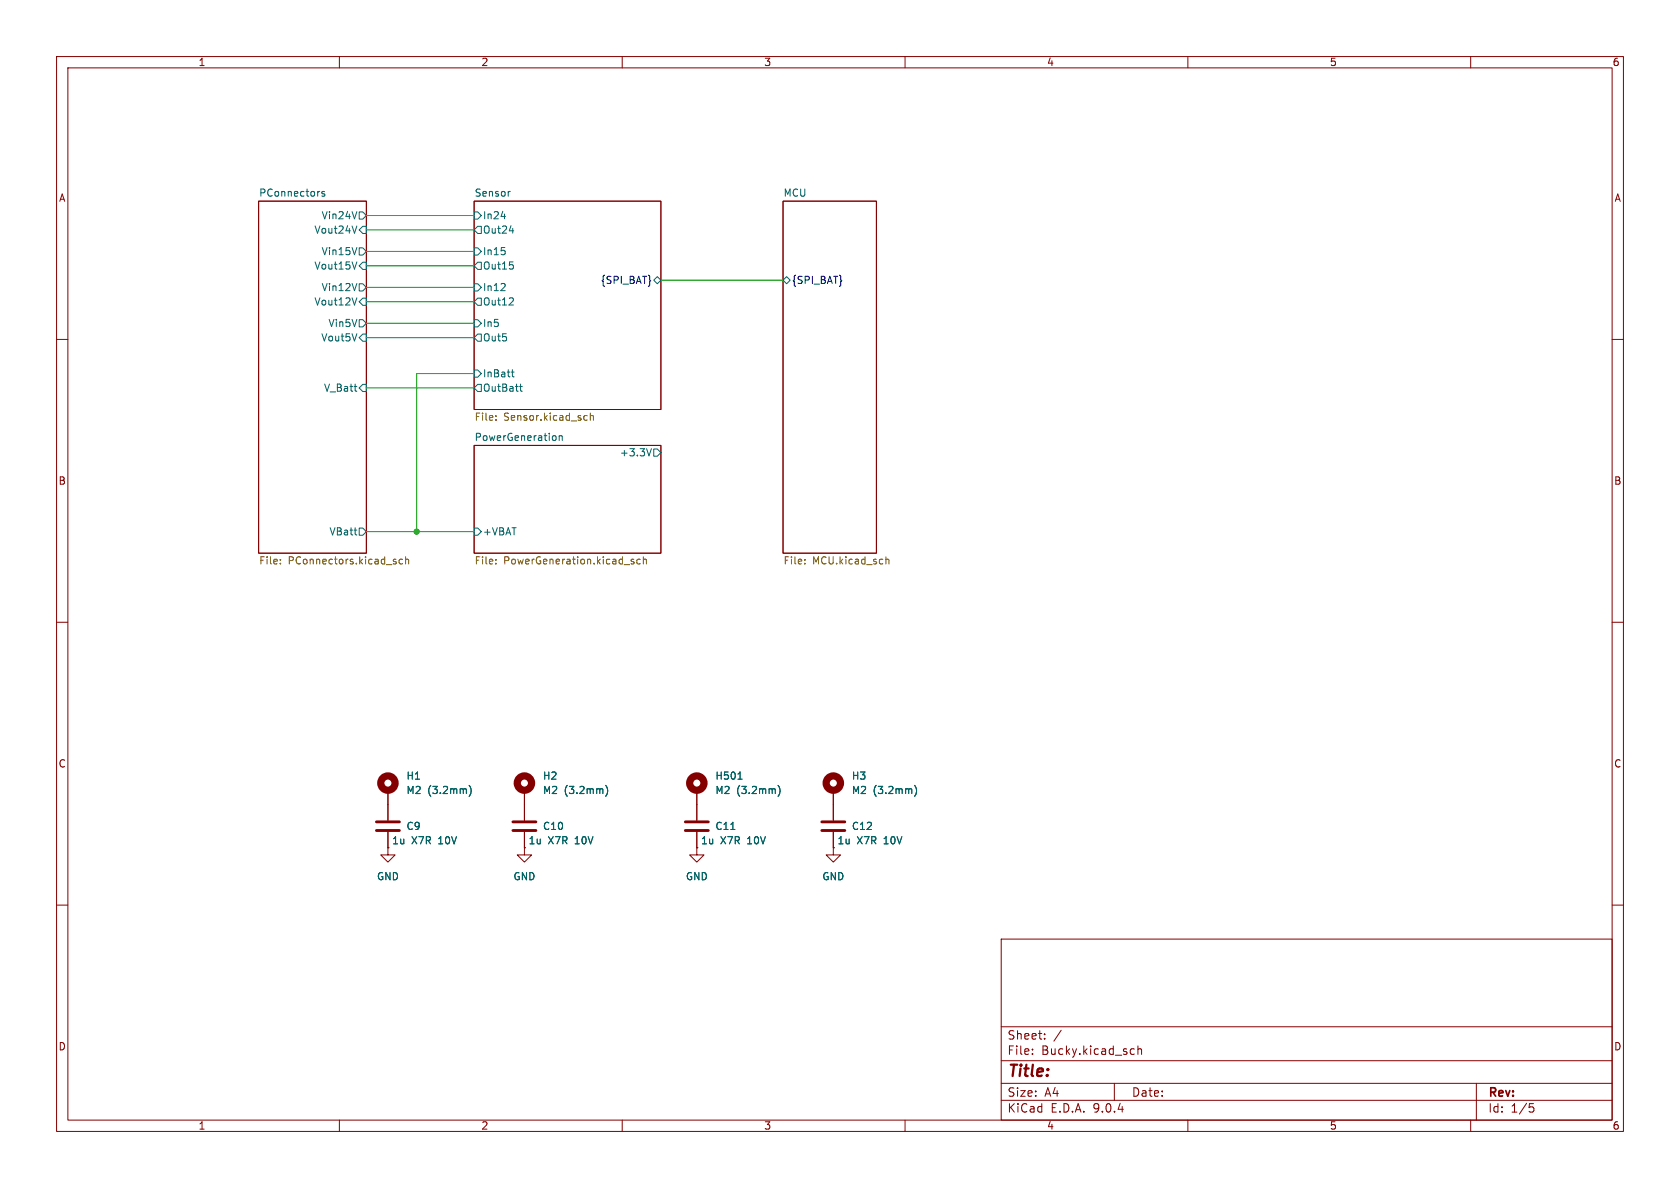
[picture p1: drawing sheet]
(kicad_sch
 (version 20250114)
 (generator "eeschema")
 (generator_version "9.0")
 (paper "A4")
 (lib_symbols
  (symbol "Device:C"
   (pin_numbers (hide yes))
   (pin_names
    (offset 0.254)) (exclude_from_sim no) (in_bom yes) (on_board yes)
   (property "Reference" "C" (at 0.635 2.54 0) (effects (font (size 1.27 1.27)) (justify left)))
   (property "Value" "C" (at 0.635 -2.54 0) (effects (font (size 1.27 1.27)) (justify left)))
   (property "Footprint" "" (at 0.9652 -3.81 0) (effects (font (size 1.27 1.27)) (hide yes)))
   (property "Datasheet" "~" (at 0 0 0) (effects (font (size 1.27 1.27)) (hide yes)))
   (property "Description" "Unpolarized capacitor" (at 0 0 0) (effects (font (size 1.27 1.27)) (hide yes)))
   (symbol "C_0_1"
    (polyline (pts (xy -2.032 0.762) (xy 2.032 0.762)) (stroke (width 0.508) (type default)) (fill (type none)))
    (polyline (pts (xy -2.032 -0.762) (xy 2.032 -0.762)) (stroke (width 0.508) (type default)) (fill (type none))))
   (symbol "C_1_1"
    (pin passive line (at 0 3.81 270) (length 2.794) (name "~" (effects (font (size 1.27 1.27)))) (number "1" (effects (font (size 1.27 1.27)))))
    (pin passive line (at 0 -3.81 90) (length 2.794) (name "~" (effects (font (size 1.27 1.27)))) (number "2" (effects (font (size 1.27 1.27))))))
   (embedded_fonts no))
  (symbol "Mechanical:MountingHole_Pad"
   (pin_numbers (hide yes))
   (pin_names
    (offset 1.016) (hide yes)) (exclude_from_sim no) (in_bom no) (on_board yes)
   (property "Reference" "H" (at 0 6.35 0) (effects (font (size 1.27 1.27))))
   (property "Value" "MountingHole_Pad" (at 0 4.445 0) (effects (font (size 1.27 1.27))))
   (property "Footprint" "" (at 0 0 0) (effects (font (size 1.27 1.27)) (hide yes)))
   (property "Datasheet" "~" (at 0 0 0) (effects (font (size 1.27 1.27)) (hide yes)))
   (property "Description" "Mounting Hole with connection" (at 0 0 0) (effects (font (size 1.27 1.27)) (hide yes)))
   (symbol "MountingHole_Pad_0_1"
    (circle (center 0 1.27) (radius 1.27) (stroke (width 1.27) (type default)) (fill (type none))))
   (symbol "MountingHole_Pad_1_1"
    (pin input line (at 0 -2.54 90) (length 2.54) (name "1" (effects (font (size 1.27 1.27)))) (number "1" (effects (font (size 1.27 1.27))))))
   (embedded_fonts no))
  (symbol "power:GND"
   (power)
   (pin_numbers (hide yes))
   (pin_names
    (offset 0) (hide yes)) (exclude_from_sim no) (in_bom yes) (on_board yes)
   (property "Reference" "#PWR" (at 0 -6.35 0) (effects (font (size 1.27 1.27)) (hide yes)))
   (property "Value" "GND" (at 0 -3.81 0) (effects (font (size 1.27 1.27))))
   (property "Footprint" "" (at 0 0 0) (effects (font (size 1.27 1.27)) (hide yes)))
   (property "Datasheet" "" (at 0 0 0) (effects (font (size 1.27 1.27)) (hide yes)))
   (property "Description" "Power symbol creates a global label with name \"GND\" , ground" (at 0 0 0) (effects (font (size 1.27 1.27)) (hide yes)))
   (symbol "GND_0_1"
    (polyline (pts (xy 0 0) (xy 0 -1.27) (xy 1.27 -1.27) (xy 0 -2.54) (xy -1.27 -1.27) (xy 0 -1.27)) (stroke (width 0) (type default)) (fill (type none))))
   (symbol "GND_1_1"
    (pin power_in line (at 0 0 270) (length 0) (name "~" (effects (font (size 1.27 1.27)))) (number "1" (effects (font (size 1.27 1.27))))))
   (embedded_fonts no)))
 (junction
  (at 73.66 93.98)
  (diameter 0)
  (color 0 0 0 0))
 (wire
  (pts (xy 64.77 68.58) (xy 83.82 68.58))
  (stroke (width 0) (type default)))
 (wire
  (pts (xy 64.77 57.15) (xy 83.82 57.15))
  (stroke (width 0) (type default)))
 (wire
  (pts (xy 64.77 59.69) (xy 83.82 59.69))
  (stroke (width 0) (type default)))
 (wire
  (pts (xy 73.66 66.04) (xy 83.82 66.04))
  (stroke (width 0) (type default)))
 (wire
  (pts (xy 64.77 38.1) (xy 83.82 38.1))
  (stroke (width 0) (type default)))
 (wire
  (pts (xy 64.77 44.45) (xy 83.82 44.45))
  (stroke (width 0) (type default)))
 (wire
  (pts (xy 116.84 49.53) (xy 138.43 49.53))
  (stroke (width 0) (type default)))
 (wire
  (pts (xy 64.77 46.99) (xy 83.82 46.99))
  (stroke (width 0) (type default)))
 (wire
  (pts (xy 64.77 53.34) (xy 83.82 53.34))
  (stroke (width 0) (type default)))
 (wire
  (pts (xy 64.77 40.64) (xy 83.82 40.64))
  (stroke (width 0) (type default)))
 (wire
  (pts (xy 73.66 93.98) (xy 83.82 93.98))
  (stroke (width 0) (type default)))
 (wire
  (pts (xy 73.66 93.98) (xy 73.66 66.04))
  (stroke (width 0) (type default)))
 (wire
  (pts (xy 64.77 93.98) (xy 73.66 93.98))
  (stroke (width 0) (type default)))
 (wire
  (pts (xy 64.77 50.8) (xy 83.82 50.8))
  (stroke (width 0) (type default)))
 (symbol
  (lib_id "Mechanical:MountingHole_Pad")
  (at 92.71 139.7 0)
  (unit 1)
  (exclude_from_sim no)
  (in_bom no)
  (on_board yes)
  (dnp no)
  (fields_autoplaced yes)
  (property "Reference" "H2" (at 95.885 137.1599 0) (effects (font (size 1.27 1.27)) (justify left)))
  (property "Value" "M2 (3.2mm)" (at 95.885 139.6999 0) (effects (font (size 1.27 1.27)) (justify left)))
  (property "Footprint" "MountingHole:MountingHole_2.2mm_M2_Pad_Via" (at 92.71 139.7 0) (effects (font (size 1.27 1.27)) (hide yes)))
  (property "Datasheet" "~" (at 92.71 139.7 0) (effects (font (size 1.27 1.27)) (hide yes)))
  (property "Description" "" (at 92.71 139.7 0) (effects (font (size 1.27 1.27)) (hide yes)))
  (pin "1"))
 (symbol
  (lib_id "Device:C")
  (at 147.32 146.05 0)
  (unit 1)
  (exclude_from_sim no)
  (in_bom yes)
  (on_board yes)
  (dnp no)
  (property "Reference" "C12" (at 150.495 146.05 0) (effects (font (size 1.27 1.27)) (justify left)))
  (property "Value" "1u X7R 10V" (at 147.955 148.59 0) (effects (font (size 1.27 1.27)) (justify left)))
  (property "Footprint" "0_capacitor_smd:C_0402_1005_DensityHigh" (at 148.2852 149.86 0) (effects (font (size 1.27 1.27)) (hide yes)))
  (property "Datasheet" "https://search.murata.co.jp/Ceramy/image/img/A01X/G101/ENG/GRM155Z71A105KE01-01A.pdf" (at 147.32 146.05 0) (effects (font (size 1.27 1.27)) (hide yes)))
  (property "Description" "1 µF ±10% 10V Ceramic Capacitor X7R 0402 (1005 Metric)" (at 147.32 146.05 0) (effects (font (size 1.27 1.27)) (hide yes)))
  (property "Manufacturer" "Murata Electronics" (at 147.32 146.05 0) (effects (font (size 1.27 1.27)) (hide yes)))
  (property "Manufacturer Part Number" "GRM155Z71A105KE01J" (at 147.32 146.05 0) (effects (font (size 1.27 1.27)) (hide yes)))
  (property "Supplier 1" "Digikey" (at 147.32 146.05 0) (effects (font (size 1.27 1.27)) (hide yes)))
  (property "Supplier Part Number 1" "490-GRM155Z71A105KE01JCT-ND" (at 147.32 146.05 0) (effects (font (size 1.27 1.27)) (hide yes)))
  (pin "1")
  (pin "2"))
 (symbol
  (lib_id "power:GND")
  (at 147.32 149.86 0)
  (unit 1)
  (exclude_from_sim no)
  (in_bom yes)
  (on_board yes)
  (dnp no)
  (fields_autoplaced yes)
  (property "Reference" "#PWR024" (at 147.32 156.21 0) (effects (font (size 1.27 1.27)) (hide yes)))
  (property "Value" "GND" (at 147.32 154.94 0) (effects (font (size 1.27 1.27))))
  (property "Footprint" "" (at 147.32 149.86 0) (effects (font (size 1.27 1.27)) (hide yes)))
  (property "Datasheet" "" (at 147.32 149.86 0) (effects (font (size 1.27 1.27)) (hide yes)))
  (property "Description" "Power symbol creates a global label with name \"GND\" , ground" (at 147.32 149.86 0) (effects (font (size 1.27 1.27)) (hide yes)))
  (pin "1"))
 (symbol
  (lib_id "power:GND")
  (at 68.58 149.86 0)
  (unit 1)
  (exclude_from_sim no)
  (in_bom yes)
  (on_board yes)
  (dnp no)
  (fields_autoplaced yes)
  (property "Reference" "#PWR021" (at 68.58 156.21 0) (effects (font (size 1.27 1.27)) (hide yes)))
  (property "Value" "GND" (at 68.58 154.94 0) (effects (font (size 1.27 1.27))))
  (property "Footprint" "" (at 68.58 149.86 0) (effects (font (size 1.27 1.27)) (hide yes)))
  (property "Datasheet" "" (at 68.58 149.86 0) (effects (font (size 1.27 1.27)) (hide yes)))
  (property "Description" "Power symbol creates a global label with name \"GND\" , ground" (at 68.58 149.86 0) (effects (font (size 1.27 1.27)) (hide yes)))
  (pin "1"))
 (symbol
  (lib_id "Device:C")
  (at 123.19 146.05 0)
  (unit 1)
  (exclude_from_sim no)
  (in_bom yes)
  (on_board yes)
  (dnp no)
  (property "Reference" "C11" (at 126.365 146.05 0) (effects (font (size 1.27 1.27)) (justify left)))
  (property "Value" "1u X7R 10V" (at 123.825 148.59 0) (effects (font (size 1.27 1.27)) (justify left)))
  (property "Footprint" "0_capacitor_smd:C_0402_1005_DensityHigh" (at 124.1552 149.86 0) (effects (font (size 1.27 1.27)) (hide yes)))
  (property "Datasheet" "https://search.murata.co.jp/Ceramy/image/img/A01X/G101/ENG/GRM155Z71A105KE01-01A.pdf" (at 123.19 146.05 0) (effects (font (size 1.27 1.27)) (hide yes)))
  (property "Description" "1 µF ±10% 10V Ceramic Capacitor X7R 0402 (1005 Metric)" (at 123.19 146.05 0) (effects (font (size 1.27 1.27)) (hide yes)))
  (property "Manufacturer" "Murata Electronics" (at 123.19 146.05 0) (effects (font (size 1.27 1.27)) (hide yes)))
  (property "Manufacturer Part Number" "GRM155Z71A105KE01J" (at 123.19 146.05 0) (effects (font (size 1.27 1.27)) (hide yes)))
  (property "Supplier 1" "Digikey" (at 123.19 146.05 0) (effects (font (size 1.27 1.27)) (hide yes)))
  (property "Supplier Part Number 1" "490-GRM155Z71A105KE01JCT-ND" (at 123.19 146.05 0) (effects (font (size 1.27 1.27)) (hide yes)))
  (pin "1")
  (pin "2"))
 (symbol
  (lib_id "Device:C")
  (at 68.58 146.05 0)
  (unit 1)
  (exclude_from_sim no)
  (in_bom yes)
  (on_board yes)
  (dnp no)
  (property "Reference" "C9" (at 71.755 146.05 0) (effects (font (size 1.27 1.27)) (justify left)))
  (property "Value" "1u X7R 10V" (at 69.215 148.59 0) (effects (font (size 1.27 1.27)) (justify left)))
  (property "Footprint" "0_capacitor_smd:C_0402_1005_DensityHigh" (at 69.5452 149.86 0) (effects (font (size 1.27 1.27)) (hide yes)))
  (property "Datasheet" "https://search.murata.co.jp/Ceramy/image/img/A01X/G101/ENG/GRM155Z71A105KE01-01A.pdf" (at 68.58 146.05 0) (effects (font (size 1.27 1.27)) (hide yes)))
  (property "Description" "1 µF ±10% 10V Ceramic Capacitor X7R 0402 (1005 Metric)" (at 68.58 146.05 0) (effects (font (size 1.27 1.27)) (hide yes)))
  (property "Manufacturer" "Murata Electronics" (at 68.58 146.05 0) (effects (font (size 1.27 1.27)) (hide yes)))
  (property "Manufacturer Part Number" "GRM155Z71A105KE01J" (at 68.58 146.05 0) (effects (font (size 1.27 1.27)) (hide yes)))
  (property "Supplier 1" "Digikey" (at 68.58 146.05 0) (effects (font (size 1.27 1.27)) (hide yes)))
  (property "Supplier Part Number 1" "490-GRM155Z71A105KE01JCT-ND" (at 68.58 146.05 0) (effects (font (size 1.27 1.27)) (hide yes)))
  (pin "1")
  (pin "2"))
 (symbol
  (lib_id "Mechanical:MountingHole_Pad")
  (at 147.32 139.7 0)
  (unit 1)
  (exclude_from_sim no)
  (in_bom no)
  (on_board yes)
  (dnp no)
  (fields_autoplaced yes)
  (property "Reference" "H3" (at 150.495 137.1599 0) (effects (font (size 1.27 1.27)) (justify left)))
  (property "Value" "M2 (3.2mm)" (at 150.495 139.6999 0) (effects (font (size 1.27 1.27)) (justify left)))
  (property "Footprint" "MountingHole:MountingHole_2.2mm_M2_Pad_Via" (at 147.32 139.7 0) (effects (font (size 1.27 1.27)) (hide yes)))
  (property "Datasheet" "~" (at 147.32 139.7 0) (effects (font (size 1.27 1.27)) (hide yes)))
  (property "Description" "" (at 147.32 139.7 0) (effects (font (size 1.27 1.27)) (hide yes)))
  (pin "1"))
 (symbol
  (lib_id "Mechanical:MountingHole_Pad")
  (at 123.19 139.7 0)
  (unit 1)
  (exclude_from_sim no)
  (in_bom no)
  (on_board yes)
  (dnp no)
  (fields_autoplaced yes)
  (property "Reference" "H501" (at 126.365 137.1599 0) (effects (font (size 1.27 1.27)) (justify left)))
  (property "Value" "M2 (3.2mm)" (at 126.365 139.6999 0) (effects (font (size 1.27 1.27)) (justify left)))
  (property "Footprint" "MountingHole:MountingHole_2.2mm_M2_Pad_Via" (at 123.19 139.7 0) (effects (font (size 1.27 1.27)) (hide yes)))
  (property "Datasheet" "~" (at 123.19 139.7 0) (effects (font (size 1.27 1.27)) (hide yes)))
  (property "Description" "" (at 123.19 139.7 0) (effects (font (size 1.27 1.27)) (hide yes)))
  (pin "1"))
 (symbol
  (lib_id "power:GND")
  (at 92.71 149.86 0)
  (unit 1)
  (exclude_from_sim no)
  (in_bom yes)
  (on_board yes)
  (dnp no)
  (fields_autoplaced yes)
  (property "Reference" "#PWR022" (at 92.71 156.21 0) (effects (font (size 1.27 1.27)) (hide yes)))
  (property "Value" "GND" (at 92.71 154.94 0) (effects (font (size 1.27 1.27))))
  (property "Footprint" "" (at 92.71 149.86 0) (effects (font (size 1.27 1.27)) (hide yes)))
  (property "Datasheet" "" (at 92.71 149.86 0) (effects (font (size 1.27 1.27)) (hide yes)))
  (property "Description" "Power symbol creates a global label with name \"GND\" , ground" (at 92.71 149.86 0) (effects (font (size 1.27 1.27)) (hide yes)))
  (pin "1"))
 (symbol
  (lib_id "Mechanical:MountingHole_Pad")
  (at 68.58 139.7 0)
  (unit 1)
  (exclude_from_sim no)
  (in_bom no)
  (on_board yes)
  (dnp no)
  (fields_autoplaced yes)
  (property "Reference" "H1" (at 71.755 137.1599 0) (effects (font (size 1.27 1.27)) (justify left)))
  (property "Value" "M2 (3.2mm)" (at 71.755 139.6999 0) (effects (font (size 1.27 1.27)) (justify left)))
  (property "Footprint" "MountingHole:MountingHole_2.2mm_M2_Pad_Via" (at 68.58 139.7 0) (effects (font (size 1.27 1.27)) (hide yes)))
  (property "Datasheet" "~" (at 68.58 139.7 0) (effects (font (size 1.27 1.27)) (hide yes)))
  (property "Description" "" (at 68.58 139.7 0) (effects (font (size 1.27 1.27)) (hide yes)))
  (pin "1"))
 (symbol
  (lib_id "Device:C")
  (at 92.71 146.05 0)
  (unit 1)
  (exclude_from_sim no)
  (in_bom yes)
  (on_board yes)
  (dnp no)
  (property "Reference" "C10" (at 95.885 146.05 0) (effects (font (size 1.27 1.27)) (justify left)))
  (property "Value" "1u X7R 10V" (at 93.345 148.59 0) (effects (font (size 1.27 1.27)) (justify left)))
  (property "Footprint" "0_capacitor_smd:C_0402_1005_DensityHigh" (at 93.6752 149.86 0) (effects (font (size 1.27 1.27)) (hide yes)))
  (property "Datasheet" "https://search.murata.co.jp/Ceramy/image/img/A01X/G101/ENG/GRM155Z71A105KE01-01A.pdf" (at 92.71 146.05 0) (effects (font (size 1.27 1.27)) (hide yes)))
  (property "Description" "1 µF ±10% 10V Ceramic Capacitor X7R 0402 (1005 Metric)" (at 92.71 146.05 0) (effects (font (size 1.27 1.27)) (hide yes)))
  (property "Manufacturer" "Murata Electronics" (at 92.71 146.05 0) (effects (font (size 1.27 1.27)) (hide yes)))
  (property "Manufacturer Part Number" "GRM155Z71A105KE01J" (at 92.71 146.05 0) (effects (font (size 1.27 1.27)) (hide yes)))
  (property "Supplier 1" "Digikey" (at 92.71 146.05 0) (effects (font (size 1.27 1.27)) (hide yes)))
  (property "Supplier Part Number 1" "490-GRM155Z71A105KE01JCT-ND" (at 92.71 146.05 0) (effects (font (size 1.27 1.27)) (hide yes)))
  (pin "1")
  (pin "2"))
 (symbol
  (lib_id "power:GND")
  (at 123.19 149.86 0)
  (unit 1)
  (exclude_from_sim no)
  (in_bom yes)
  (on_board yes)
  (dnp no)
  (fields_autoplaced yes)
  (property "Reference" "#PWR023" (at 123.19 156.21 0) (effects (font (size 1.27 1.27)) (hide yes)))
  (property "Value" "GND" (at 123.19 154.94 0) (effects (font (size 1.27 1.27))))
  (property "Footprint" "" (at 123.19 149.86 0) (effects (font (size 1.27 1.27)) (hide yes)))
  (property "Datasheet" "" (at 123.19 149.86 0) (effects (font (size 1.27 1.27)) (hide yes)))
  (property "Description" "Power symbol creates a global label with name \"GND\" , ground" (at 123.19 149.86 0) (effects (font (size 1.27 1.27)) (hide yes)))
  (pin "1"))
 (sheet
  (at 83.82 35.56)
  (size 33.02 36.83)
  (exclude_from_sim no)
  (in_bom yes)
  (on_board yes)
  (dnp no)
  (fields_autoplaced yes)
  (stroke (width 0.1524) (type solid))
  (fill (color 0 0 0 0.0000))
  (property "Sheetname" "Sensor" (at 83.82 34.8484 0) (effects (font (size 1.27 1.27)) (justify left bottom)))
  (property "Sheetfile" "Sensor.kicad_sch" (at 83.82 72.9746 0) (effects (font (size 1.27 1.27)) (justify left top)))
  (pin "Out12" output (at 83.82 53.34 180) (effects (font (size 1.27 1.27)) (justify left)))
  (pin "In12" input (at 83.82 50.8 180) (effects (font (size 1.27 1.27)) (justify left)))
  (pin "In5" input (at 83.82 57.15 180) (effects (font (size 1.27 1.27)) (justify left)))
  (pin "Out5" output (at 83.82 59.69 180) (effects (font (size 1.27 1.27)) (justify left)))
  (pin "Out15" output (at 83.82 46.99 180) (effects (font (size 1.27 1.27)) (justify left)))
  (pin "In15" input (at 83.82 44.45 180) (effects (font (size 1.27 1.27)) (justify left)))
  (pin "{SPI_BAT}" bidirectional (at 116.84 49.53 0) (effects (font (size 1.27 1.27)) (justify right)))
  (pin "In24" input (at 83.82 38.1 180) (effects (font (size 1.27 1.27)) (justify left)))
  (pin "Out24" output (at 83.82 40.64 180) (effects (font (size 1.27 1.27)) (justify left)))
  (pin "OutBatt" output (at 83.82 68.58 180) (effects (font (size 1.27 1.27)) (justify left)))
  (pin "InBatt" input (at 83.82 66.04 180) (effects (font (size 1.27 1.27)) (justify left))))
 (sheet
  (at 83.82 78.74)
  (size 33.02 19.05)
  (exclude_from_sim no)
  (in_bom yes)
  (on_board yes)
  (dnp no)
  (fields_autoplaced yes)
  (stroke (width 0.1524) (type solid))
  (fill (color 0 0 0 0.0000))
  (property "Sheetname" "PowerGeneration" (at 83.82 78.0284 0) (effects (font (size 1.27 1.27)) (justify left bottom)))
  (property "Sheetfile" "PowerGeneration.kicad_sch" (at 83.82 98.3746 0) (effects (font (size 1.27 1.27)) (justify left top)))
  (pin "+3.3V" output (at 116.84 80.01 0) (effects (font (size 1.27 1.27)) (justify right)))
  (pin "+VBAT" input (at 83.82 93.98 180) (effects (font (size 1.27 1.27)) (justify left))))
 (sheet
  (at 138.43 35.56)
  (size 16.51 62.23)
  (exclude_from_sim no)
  (in_bom yes)
  (on_board yes)
  (dnp no)
  (fields_autoplaced yes)
  (stroke (width 0.1524) (type solid))
  (fill (color 0 0 0 0.0000))
  (property "Sheetname" "MCU" (at 138.43 34.8484 0) (effects (font (size 1.27 1.27)) (justify left bottom)))
  (property "Sheetfile" "MCU.kicad_sch" (at 138.43 98.3746 0) (effects (font (size 1.27 1.27)) (justify left top)))
  (pin "{SPI_BAT}" bidirectional (at 138.43 49.53 180) (effects (font (size 1.27 1.27)) (justify left))))
 (sheet
  (at 45.72 35.56)
  (size 19.05 62.23)
  (exclude_from_sim no)
  (in_bom yes)
  (on_board yes)
  (dnp no)
  (fields_autoplaced yes)
  (stroke (width 0.1524) (type solid))
  (fill (color 0 0 0 0.0000))
  (property "Sheetname" "PConnectors" (at 45.72 34.8484 0) (effects (font (size 1.27 1.27)) (justify left bottom)))
  (property "Sheetfile" "PConnectors.kicad_sch" (at 45.72 98.3746 0) (effects (font (size 1.27 1.27)) (justify left top)))
  (pin "Vin15V" output (at 64.77 44.45 0) (effects (font (size 1.27 1.27)) (justify right)))
  (pin "Vin5V" output (at 64.77 57.15 0) (effects (font (size 1.27 1.27)) (justify right)))
  (pin "Vin24V" output (at 64.77 38.1 0) (effects (font (size 1.27 1.27)) (justify right)))
  (pin "Vin12V" output (at 64.77 50.8 0) (effects (font (size 1.27 1.27)) (justify right)))
  (pin "VBatt" output (at 64.77 93.98 0) (effects (font (size 1.27 1.27)) (justify right)))
  (pin "Vout5V" input (at 64.77 59.69 0) (effects (font (size 1.27 1.27)) (justify right)))
  (pin "Vout12V" input (at 64.77 53.34 0) (effects (font (size 1.27 1.27)) (justify right)))
  (pin "Vout15V" input (at 64.77 46.99 0) (effects (font (size 1.27 1.27)) (justify right)))
  (pin "Vout24V" input (at 64.77 40.64 0) (effects (font (size 1.27 1.27)) (justify right)))
  (pin "V_Batt" input (at 64.77 68.58 0) (effects (font (size 1.27 1.27)) (justify right))))
 (sheet_instances
  (path ""
   (page "1")))
 (embedded_fonts no))
